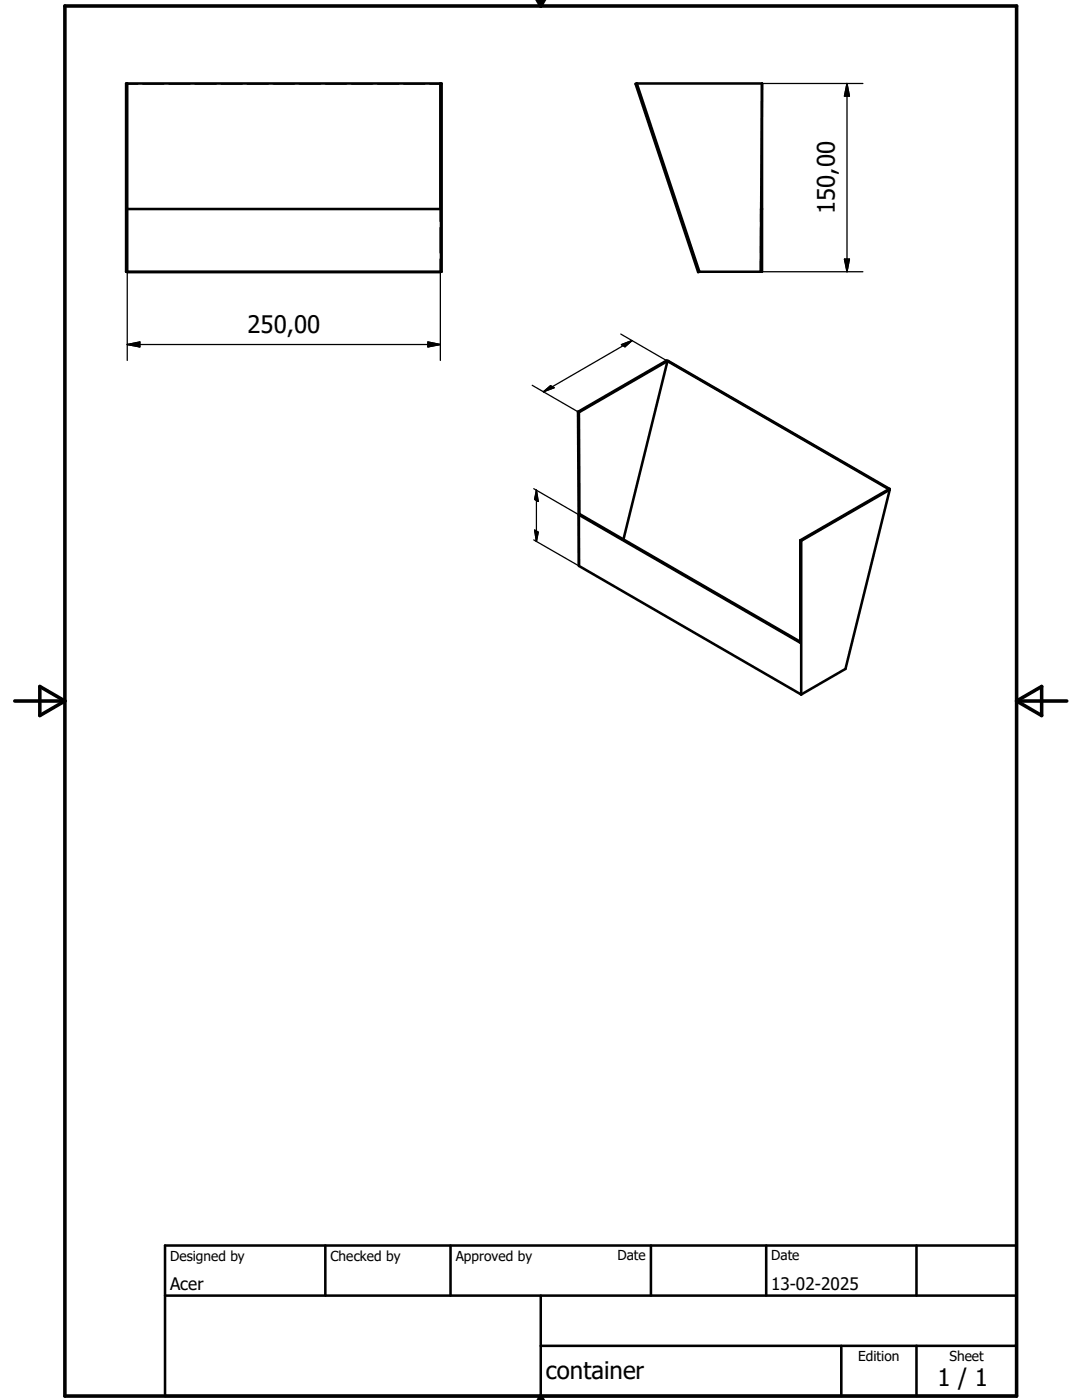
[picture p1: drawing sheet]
<svg xmlns="http://www.w3.org/2000/svg" width="216mm" height="279mm" viewBox="0 0 216 279" stroke-linecap="round" stroke-linejoin="round" font-family="sans-serif">
<g fill="none" stroke="#000" stroke-width=".51">
<path d="M25.2 16.7h62.9v37.5h-62.9zM25.4 16.7v37.6l62.5-.1M87.9 16.7v25h-62.5M127.1 16.7h25M127.1 16.7l12.5 37.5M127.1 16.7h-.3l12.5 37.6 .3-.1M152.1 16.7v37.5h-12.5M152.1 16.7l-.3 37.5M151.9 41.7h.2M133.2 72.1l44.2 25.5M133.2 72.1l44.3 25.5M133.2 72.1l-8.8 35.5"/>
<path d="M133.2 72.1l-17.7 10.2M133.2 72.1l-.2-.1-17.7 10.2M115.3 82.2l.2 .1M115.3 82.2l.2 30.5M115.5 82.3l.1 20.4M177.4 97.6l-17.7 10.2M177.4 97.6l.1 .1M177.5 97.6h-.1M177.5 97.6v.1M177.5 97.7l-17.6 10.2M177.5 97.7l-8.8 35.8-8.8 5.1M115.5 102.7l44.2 25.6v-20.5"/>
<path d="M115.5 102.7v10.2l44.4 25.7M115.6 102.7l44.1 25.4M115.6 102.7h-.1M159.7 107.8l.2 .1M159.9 107.9v30.7M32.9 258.6h170M32.9 248.6h170v30h-170zM64.9 248.6v10M89.9 248.6v10M107.9 258.6v20M129.9 248.6v10M152.9 248.6v10"/>
<path d="M182.9 248.6v10M107.9 268.6h95M167.9 268.6v10M182.9 268.6v10"/>
</g>
<g fill="none" stroke="#000" stroke-width=".36">
<path d="M25.4 16.7h2.1M28.5 16.7h4.2M33.7 16.7h4.2M38.9 16.7h4.2M44.2 16.7h4.1M49.4 16.7h4.1M54.6 16.7h4.1M59.8 16.7h4.1M65 16.7h4.1M70.2 16.7h4.1M75.4 16.7h4.1M80.6 16.7h4.1"/>
<path d="M85.8 16.7h2.1M87.9 41.7v2.5M87.9 45.5v5M87.9 51.7v2.5M151.8 45.5v5M151.8 51.7v2.5M151.9 41.7l-.1 2.5"/>
</g>
<path d="M107.2 -.1l.7 1.3M107.9 -.1v1.3M108.6 0l-.7 1.2M12.9 1.2h190v277.4h-190zM2.9 139.9h10M7.9 137l5 2.9-5 2.9zM202.9 139.9h10M202.9 139.9l5-2.9v5.8zM107.9 278.6v.8M107.9 278.6l-.5 .8M107.9 278.6l.5 .8" fill="none" stroke="#000" stroke-width=".71"/>
<g fill="none" stroke="#000" stroke-width=".25">
<path d="M25.4 16.7v55.2M87.9 16.7v55.2M152.1 16.7h20.1M169 16.7v37.5M169 16.7l.5 2.5h-1zM151.8 54.2h20.4M168.5 51.7h1l-.5 2.5zM25.4 68.8h62.5M25.4 68.8l2.5-.6v1zM85.4 68.2l2.5 .6-2.5 .4zM106.2 76.9l9.3 5.4M108.4 78.2l1.5-1.2 .7 .4z"/>
<path d="M123.9 66.7l9.3 5.4M124 68.8l2.1-.8-1.4 1.2zM126.1 68l-17.7 10.2M106.5 97.5l9 5.2M107 97.8v10.3M107 97.8l.4 2.3-.7-.4zM106.5 107.8l9 5.1M106.7 105.8l.7 .4-.4 1.9z"/>
</g>
<path d="M169 16.7l.5 2.5h-1zM168.5 51.7h1l-.5 2.5zM25.4 68.8l2.5-.6v1zM85.4 68.2l2.5 .6-2.5 .4zM108.4 78.2l1.5-1.2 .7 .4zM124 68.8l2.1-.8-1.4 1.2zM106.7 105.8l.7 .4-.4 1.9zM107 97.8l.4 2.3-.7-.4z" fill="#000" stroke="#000" stroke-width=".25"/>
<g font-size="4.8">
<text x="166.6" y="42.8" transform="rotate(-90 166.6 42.8)">150,00</text>
<text x="49.4" y="66.4">250,00</text>
<text x="108.9" y="275.3">container</text>
<text x="187.1" y="276.5">1 / 1</text>
</g>
<g font-size="3.4">
<text x="34" y="257.5">Acer</text>
<text x="153.9" y="257.5">13-02-2025</text>
</g>
<g font-size="2.7">
<text x="34" y="251.6">Designed by</text>
<text x="66" y="251.6">Checked by</text>
<text x="90.9" y="251.6">Approved by</text>
<text x="123.2" y="251.5">Date</text>
<text x="153.9" y="251.5">Date</text>
<text x="171.2" y="271.6">Edition</text>
<text x="189.4" y="271.6">Sheet</text>
</g>
</svg>
